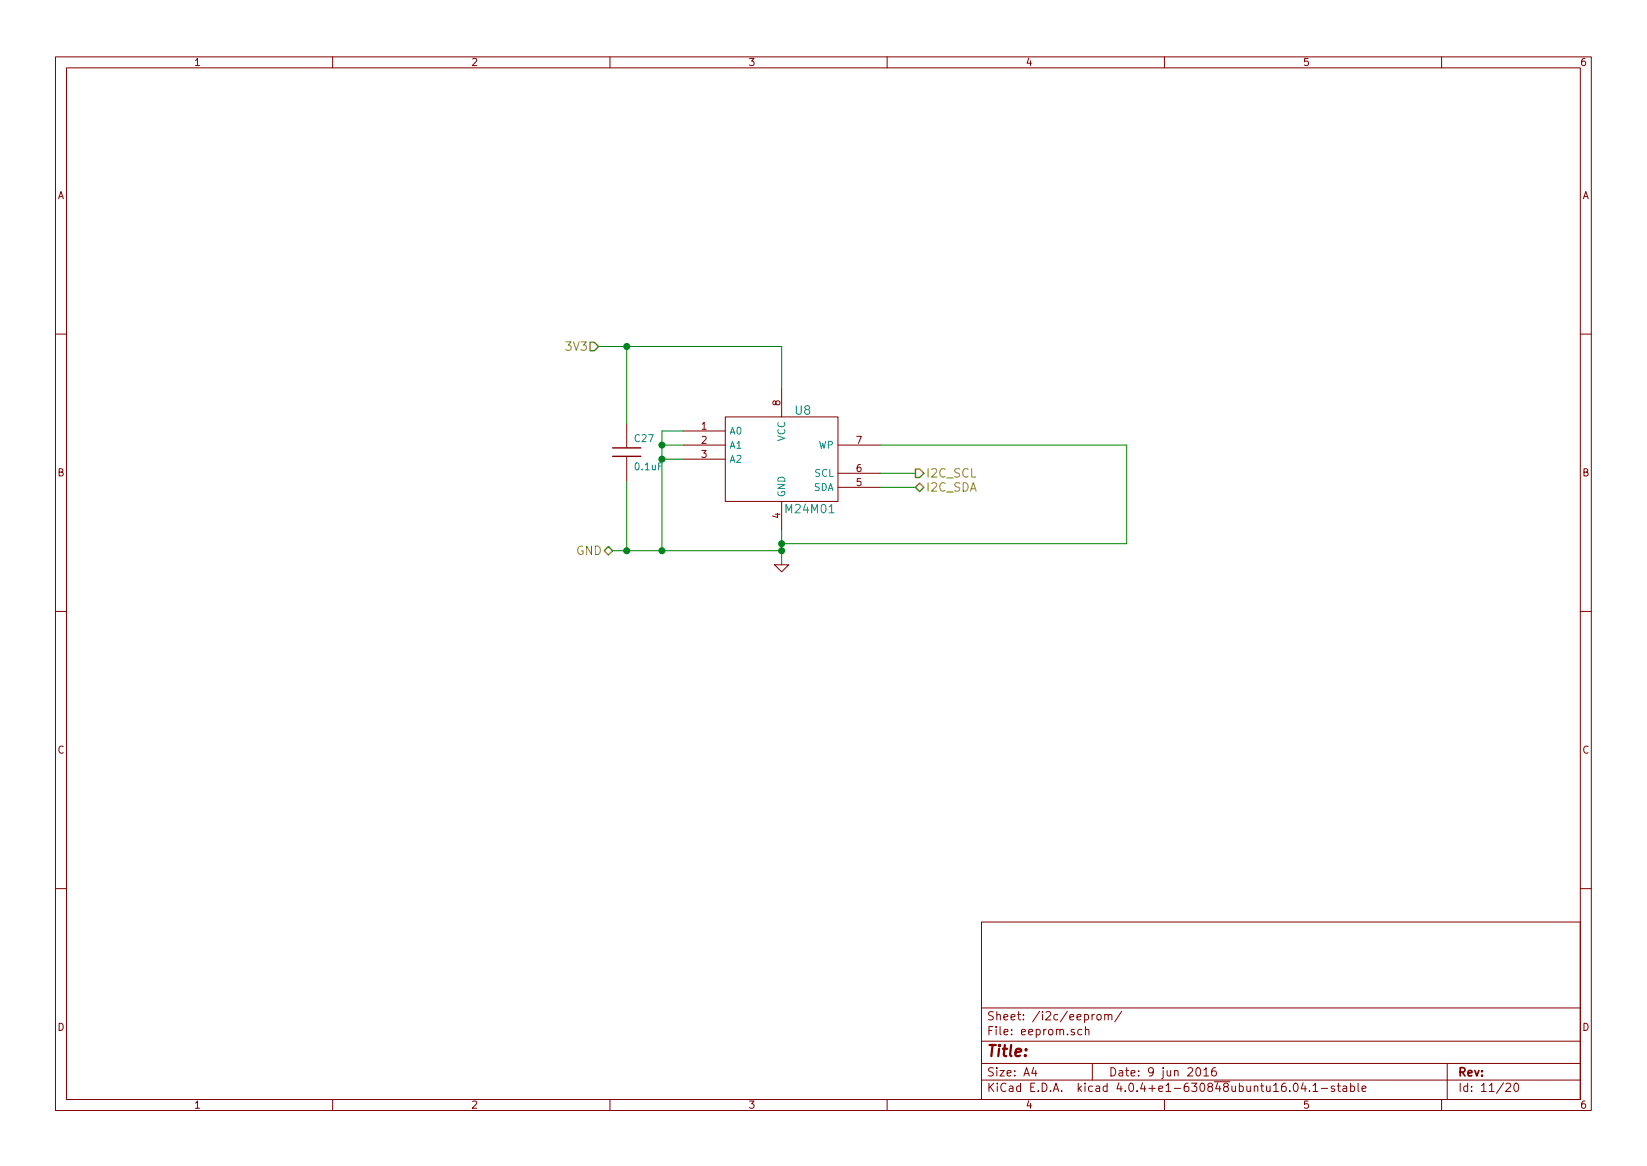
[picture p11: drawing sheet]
EESchema Schematic File Version 2
LIBS:osd-rescue
LIBS:power
LIBS:device
LIBS:transistors
LIBS:conn
LIBS:linear
LIBS:regul
LIBS:74xx
LIBS:cmos4000
LIBS:adc-dac
LIBS:memory
LIBS:display
LIBS:cypress
LIBS:siliconi
LIBS:contrib
LIBS:osd-cache
EELAYER 25 0
EELAYER END
$Descr A4 11693 8268
encoding utf-8
Sheet 11 20
Title ""
Date "9 jun 2016"
Rev ""
Comp ""
Comment1 ""
Comment2 ""
Comment3 ""
Comment4 ""
$EndDescr
Wire Wire Line
	6500 3450 6250 3450
Connection ~ 4450 2450
Wire Wire Line
	4450 3000 4450 2450
Connection ~ 5550 3850
Wire Wire Line
	5550 3850 8000 3850
Wire Wire Line
	8000 3850 8000 3150
Wire Wire Line
	8000 3150 6250 3150
Connection ~ 4700 3150
Wire Wire Line
	4850 3150 4700 3150
Wire Wire Line
	5550 4000 5550 3750
Wire Wire Line
	4250 2450 5550 2450
Wire Wire Line
	5550 2450 5550 2750
Wire Wire Line
	4850 3050 4700 3050
Wire Wire Line
	4700 3050 4700 3900
Connection ~ 5550 3900
Wire Wire Line
	4850 3250 4700 3250
Connection ~ 4700 3250
Wire Wire Line
	6250 3350 6500 3350
Wire Wire Line
	4450 3400 4450 3900
Connection ~ 4700 3900
Wire Wire Line
	4350 3900 5550 3900
Connection ~ 4450 3900
Text HLabel 4350 3900 0    60   BiDi ~ 0
GND
$Comp
L C-RESCUE-osd C27
U 1 1
P 4450 3200
F 0 "C27" H 4500 3300 50  0000 L CNN
F 1 "0.1uF" H 4500 3100 50  0000 L CNN
F 2 "SMD_0603:SMD_0603" H 4450 3200 60  0001 C CNN
F 3 "" H 4450 3200 60  0001 C CNN
F 4 "10V" H 4450 3200 60  0001 C CNN "Description"
	1    4450 3200
	1    0    0    -1  
$EndComp
Text HLabel 6500 3450 2    60   BiDi ~ 0
I2C_SDA
Text HLabel 6500 3350 2    60   Output ~ 0
I2C_SCL
Text HLabel 4250 2450 0    60   Input ~ 0
3V3
$Comp
L GND-RESCUE-osd #PWR010
U 1 1
P 5550 4000
F 0 "#PWR010" H 5550 4000 30  0001 C CNN
F 1 "GND" H 5550 3930 30  0001 C CNN
F 2 "" H 5550 4000 60  0001 C CNN
F 3 "" H 5550 4000 60  0001 C CNN
	1    5550 4000
	1    0    0    -1  
$EndComp
$Comp
L 24C512 U8
U 1 1
P 5550 3250
F 0 "U8" H 5700 3600 60  0000 C CNN
F 1 "M24M01" H 5750 2900 60  0000 C CNN
F 2 "SOIC8:SOIC8" H 5550 3250 60  0001 C CNN
F 3 "" H 5550 3250 60  0001 C CNN
	1    5550 3250
	1    0    0    -1  
$EndComp
$EndSCHEMATC
